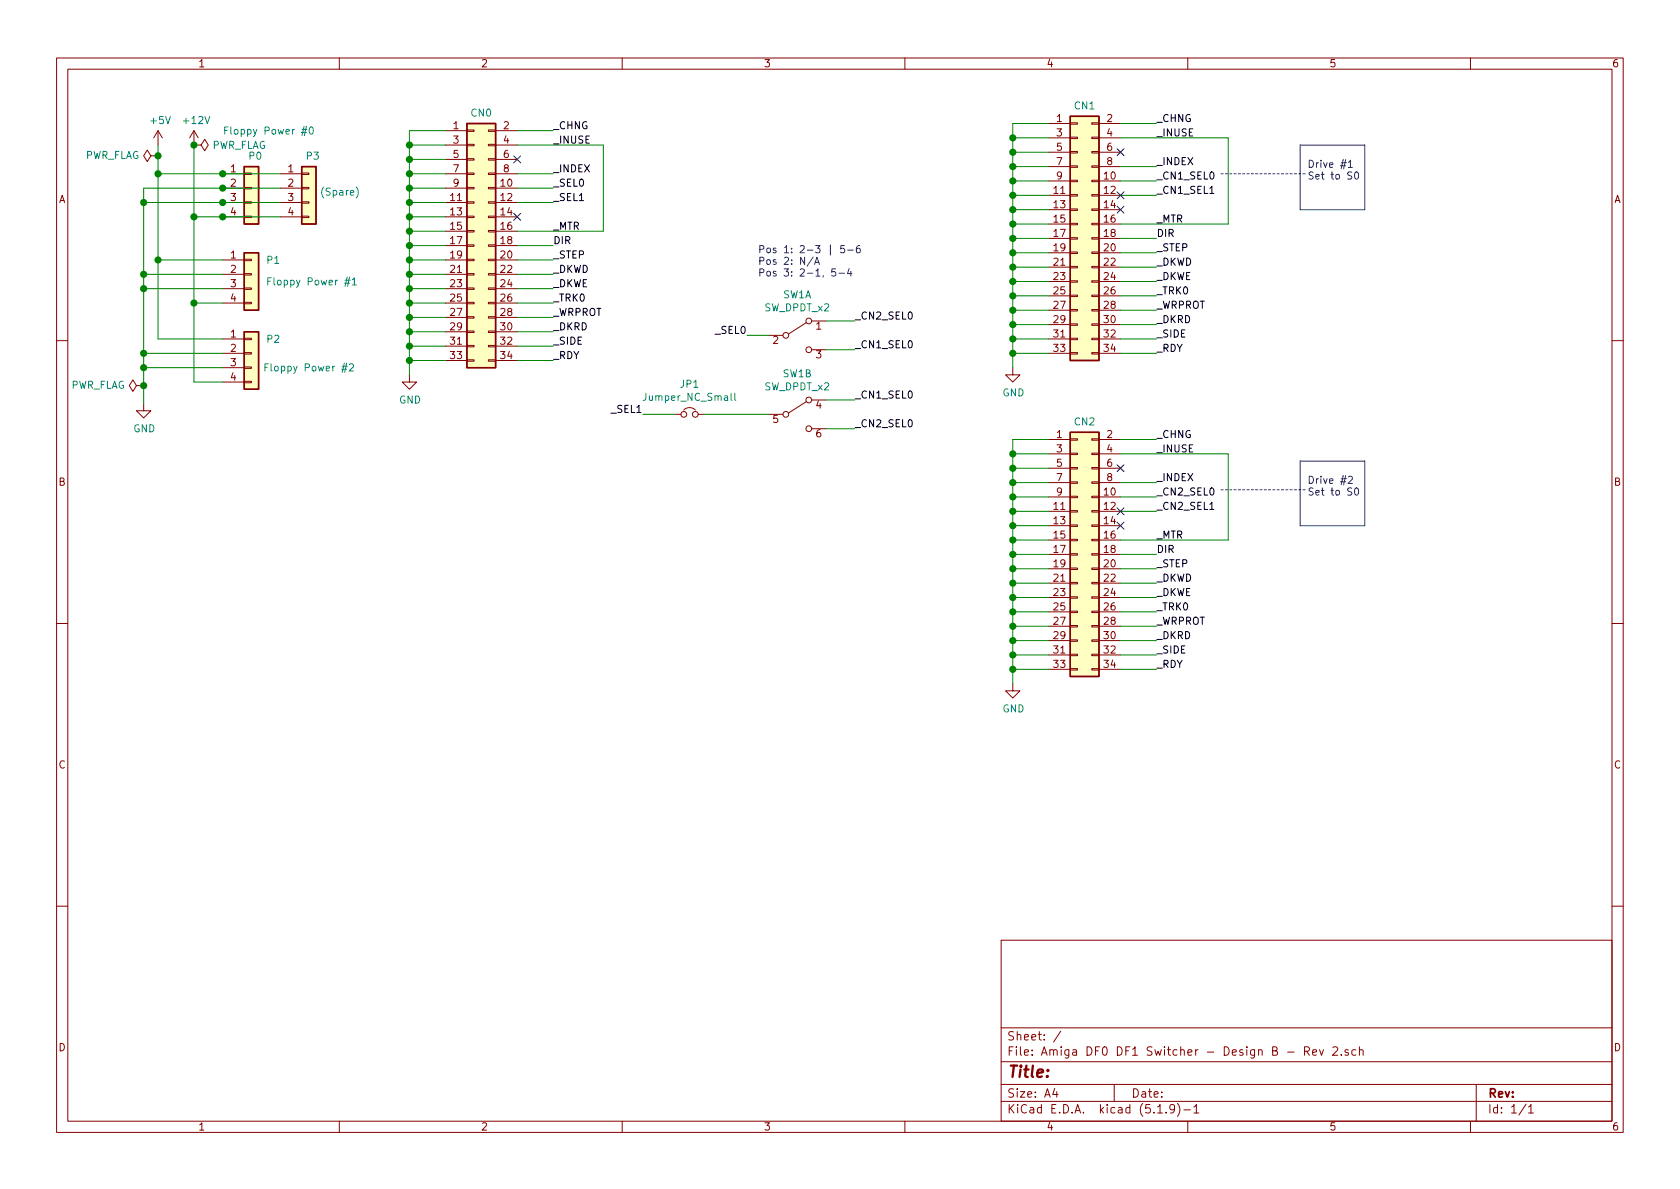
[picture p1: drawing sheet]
EESchema Schematic File Version 4
EELAYER 30 0
EELAYER END
$Descr A4 11693 8268
encoding utf-8
Sheet 1 1
Title ""
Date ""
Rev ""
Comp ""
Comment1 ""
Comment2 ""
Comment3 ""
Comment4 ""
$EndDescr
$Comp
L Connector_Generic:Conn_02x17_Odd_Even CN0
U 1 1
P 3300 1700
F 0 "CN0" H 3350 2625 50  0000 C CNN
F 1 "Conn_02x17_Odd_Even" H 3350 2626 50  0001 C CNN
F 2 "Connector_PinSocket_2.54mm:PinSocket_2x17_P2.54mm_Vertical" H 3300 1700 50  0001 C CNN
F 3 "~" H 3300 1700 50  0001 C CNN
	1    3300 1700
	1    0    0    -1  
$EndComp
$Comp
L Connector_Generic:Conn_01x04 P0
U 1 1
P 1750 1300
F 0 "P0" H 1725 1525 50  0000 L CNN
F 1 "Floppy Power #0" H 1550 1700 50  0000 L CNN
F 2 "Connector_PinSocket_2.54mm:PinSocket_1x04_P2.54mm_Vertical" H 1750 1300 50  0001 C CNN
F 3 "~" H 1750 1300 50  0001 C CNN
	1    1750 1300
	1    0    0    -1  
$EndComp
$Comp
L power:GND #PWR0101
U 1 1
P 1000 2800
F 0 "#PWR0101" H 1000 2550 50  0001 C CNN
F 1 "GND" H 1005 2627 50  0000 C CNN
F 2 "" H 1000 2800 50  0001 C CNN
F 3 "" H 1000 2800 50  0001 C CNN
	1    1000 2800
	1    0    0    -1  
$EndComp
Wire Wire Line
	3100 900  2850 900 
Wire Wire Line
	2850 900  2850 1000
Wire Wire Line
	3100 2500 2850 2500
Wire Wire Line
	3100 2400 2850 2400
Connection ~ 2850 2400
Wire Wire Line
	2850 2400 2850 2500
Wire Wire Line
	3100 2300 2850 2300
Connection ~ 2850 2300
Wire Wire Line
	2850 2300 2850 2400
Wire Wire Line
	3100 2200 2850 2200
Connection ~ 2850 2200
Wire Wire Line
	2850 2200 2850 2300
Wire Wire Line
	3100 2100 2850 2100
Connection ~ 2850 2100
Wire Wire Line
	2850 2100 2850 2200
Wire Wire Line
	3100 2000 2850 2000
Connection ~ 2850 2000
Wire Wire Line
	2850 2000 2850 2100
Wire Wire Line
	3100 1900 2850 1900
Connection ~ 2850 1900
Wire Wire Line
	2850 1900 2850 2000
Wire Wire Line
	3100 1800 2850 1800
Connection ~ 2850 1800
Wire Wire Line
	2850 1800 2850 1900
Wire Wire Line
	3100 1700 2850 1700
Connection ~ 2850 1700
Wire Wire Line
	2850 1700 2850 1800
Wire Wire Line
	3100 1600 2850 1600
Connection ~ 2850 1600
Wire Wire Line
	2850 1600 2850 1700
Wire Wire Line
	3100 1500 2850 1500
Connection ~ 2850 1500
Wire Wire Line
	2850 1500 2850 1600
Wire Wire Line
	3100 1400 2850 1400
Connection ~ 2850 1400
Wire Wire Line
	2850 1400 2850 1500
Wire Wire Line
	3100 1300 2850 1300
Connection ~ 2850 1300
Wire Wire Line
	2850 1300 2850 1400
Wire Wire Line
	3100 1200 2850 1200
Connection ~ 2850 1200
Wire Wire Line
	2850 1200 2850 1300
Wire Wire Line
	3100 1100 2850 1100
Connection ~ 2850 1100
Wire Wire Line
	2850 1100 2850 1200
Wire Wire Line
	3100 1000 2850 1000
Connection ~ 2850 1000
Wire Wire Line
	2850 1000 2850 1100
NoConn ~ 3600 1100
NoConn ~ 3600 1500
Wire Wire Line
	3600 1200 3850 1200
Text Label 3850 1200 0    50   ~ 0
_INDEX
Text Label 3850 1300 0    50   ~ 0
_SEL0
Text Label 3850 900  0    50   ~ 0
_CHNG
Text Label 3850 2500 0    50   ~ 0
_RDY
Text Label 3850 1700 0    50   ~ 0
DIR
Text Label 3850 1800 0    50   ~ 0
_STEP
Text Label 3850 1900 0    50   ~ 0
_DKWD
Text Label 3850 2000 0    50   ~ 0
_DKWE
Text Label 3850 2100 0    50   ~ 0
_TRK0
Text Label 3850 2200 0    50   ~ 0
_WRPROT
Text Label 3850 2300 0    50   ~ 0
_DKRD
Text Label 3850 2400 0    50   ~ 0
_SIDE
Text Label 3850 1400 0    50   ~ 0
_SEL1
Text Label 3850 1000 0    50   ~ 0
_INUSE
Wire Wire Line
	3600 900  3850 900 
Wire Wire Line
	3600 1300 3850 1300
Wire Wire Line
	3600 1400 3850 1400
Wire Wire Line
	3600 1700 3850 1700
Wire Wire Line
	3600 1800 3850 1800
Wire Wire Line
	3600 1900 3850 1900
Wire Wire Line
	3600 2000 3850 2000
Wire Wire Line
	3600 2100 3850 2100
Wire Wire Line
	3600 2200 3850 2200
Wire Wire Line
	3600 2300 3850 2300
Wire Wire Line
	3600 2400 3850 2400
Wire Wire Line
	3600 2500 3850 2500
$Comp
L power:GND #PWR0102
U 1 1
P 2850 2600
F 0 "#PWR0102" H 2850 2350 50  0001 C CNN
F 1 "GND" H 2855 2427 50  0000 C CNN
F 2 "" H 2850 2600 50  0001 C CNN
F 3 "" H 2850 2600 50  0001 C CNN
	1    2850 2600
	1    0    0    -1  
$EndComp
Wire Wire Line
	2850 2500 2850 2600
Connection ~ 2850 2500
Text Label 3850 1600 0    50   ~ 0
_MTR
$Comp
L Connector_Generic:Conn_01x04 P1
U 1 1
P 1750 1900
F 0 "P1" H 1850 2000 50  0000 L CNN
F 1 "Floppy Power #1" H 1850 1850 50  0000 L CNN
F 2 "Connector_PinHeader_2.54mm:PinHeader_1x04_P2.54mm_Vertical" H 1750 1900 50  0001 C CNN
F 3 "~" H 1750 1900 50  0001 C CNN
	1    1750 1900
	1    0    0    -1  
$EndComp
$Comp
L Connector_Generic:Conn_01x04 P2
U 1 1
P 1750 2450
F 0 "P2" H 1850 2550 50  0000 L CNN
F 1 "Floppy Power #2" H 1830 2351 50  0000 L CNN
F 2 "Connector_PinHeader_2.54mm:PinHeader_1x04_P2.54mm_Vertical" H 1750 2450 50  0001 C CNN
F 3 "~" H 1750 2450 50  0001 C CNN
	1    1750 2450
	1    0    0    -1  
$EndComp
$Comp
L power:+5V #PWR0103
U 1 1
P 1100 1000
F 0 "#PWR0103" H 1100 850 50  0001 C CNN
F 1 "+5V" H 1115 1173 50  0000 C CNN
F 2 "" H 1100 1000 50  0001 C CNN
F 3 "" H 1100 1000 50  0001 C CNN
	1    1100 1000
	1    0    0    -1  
$EndComp
$Comp
L power:+12V #PWR0104
U 1 1
P 1350 1000
F 0 "#PWR0104" H 1350 850 50  0001 C CNN
F 1 "+12V" H 1365 1173 50  0000 C CNN
F 2 "" H 1350 1000 50  0001 C CNN
F 3 "" H 1350 1000 50  0001 C CNN
	1    1350 1000
	1    0    0    -1  
$EndComp
Wire Wire Line
	1100 1000 1100 1075
Wire Wire Line
	1100 1200 1550 1200
Wire Wire Line
	1350 1000 1350 1500
Wire Wire Line
	1350 1500 1550 1500
Wire Wire Line
	1550 1400 1000 1400
Wire Wire Line
	1000 1400 1000 1900
Wire Wire Line
	1550 1300 1000 1300
Wire Wire Line
	1000 1300 1000 1400
Connection ~ 1000 1400
Wire Wire Line
	1550 2550 1000 2550
Connection ~ 1000 2550
Wire Wire Line
	1000 2550 1000 2675
Wire Wire Line
	1550 2450 1000 2450
Connection ~ 1000 2450
Wire Wire Line
	1000 2450 1000 2550
Wire Wire Line
	1550 2000 1000 2000
Connection ~ 1000 2000
Wire Wire Line
	1000 2000 1000 2450
Wire Wire Line
	1550 1900 1000 1900
Connection ~ 1000 1900
Wire Wire Line
	1000 1900 1000 2000
Wire Wire Line
	1550 1800 1100 1800
Wire Wire Line
	1100 1800 1100 1200
Connection ~ 1100 1200
Wire Wire Line
	1550 2350 1100 2350
Wire Wire Line
	1100 2350 1100 1800
Connection ~ 1100 1800
Wire Wire Line
	1550 2100 1350 2100
Wire Wire Line
	1350 2100 1350 1500
Connection ~ 1350 1500
Wire Wire Line
	1550 2650 1350 2650
Wire Wire Line
	1350 2650 1350 2100
Connection ~ 1350 2100
$Comp
L Connector_Generic:Conn_02x17_Odd_Even CN1
U 1 1
P 7500 1650
F 0 "CN1" H 7550 2575 50  0000 C CNN
F 1 "Conn_02x17_Odd_Even" H 7550 2576 50  0001 C CNN
F 2 "Connector_PinHeader_2.54mm:PinHeader_2x17_P2.54mm_Vertical" H 7500 1650 50  0001 C CNN
F 3 "~" H 7500 1650 50  0001 C CNN
	1    7500 1650
	1    0    0    -1  
$EndComp
Wire Wire Line
	7300 850  7050 850 
Wire Wire Line
	7050 850  7050 950 
Wire Wire Line
	7300 2450 7050 2450
Wire Wire Line
	7300 2350 7050 2350
Connection ~ 7050 2350
Wire Wire Line
	7050 2350 7050 2450
Wire Wire Line
	7300 2250 7050 2250
Connection ~ 7050 2250
Wire Wire Line
	7050 2250 7050 2350
Wire Wire Line
	7300 2150 7050 2150
Connection ~ 7050 2150
Wire Wire Line
	7050 2150 7050 2250
Wire Wire Line
	7300 2050 7050 2050
Connection ~ 7050 2050
Wire Wire Line
	7050 2050 7050 2150
Wire Wire Line
	7300 1950 7050 1950
Connection ~ 7050 1950
Wire Wire Line
	7050 1950 7050 2050
Wire Wire Line
	7300 1850 7050 1850
Connection ~ 7050 1850
Wire Wire Line
	7050 1850 7050 1950
Wire Wire Line
	7300 1750 7050 1750
Connection ~ 7050 1750
Wire Wire Line
	7050 1750 7050 1850
Wire Wire Line
	7300 1650 7050 1650
Connection ~ 7050 1650
Wire Wire Line
	7050 1650 7050 1750
Wire Wire Line
	7300 1550 7050 1550
Connection ~ 7050 1550
Wire Wire Line
	7050 1550 7050 1650
Wire Wire Line
	7300 1450 7050 1450
Connection ~ 7050 1450
Wire Wire Line
	7050 1450 7050 1550
Wire Wire Line
	7300 1350 7050 1350
Connection ~ 7050 1350
Wire Wire Line
	7050 1350 7050 1450
Wire Wire Line
	7300 1250 7050 1250
Connection ~ 7050 1250
Wire Wire Line
	7050 1250 7050 1350
Wire Wire Line
	7300 1150 7050 1150
Connection ~ 7050 1150
Wire Wire Line
	7050 1150 7050 1250
Wire Wire Line
	7300 1050 7050 1050
Connection ~ 7050 1050
Wire Wire Line
	7050 1050 7050 1150
Wire Wire Line
	7300 950  7050 950 
Connection ~ 7050 950 
Wire Wire Line
	7050 950  7050 1050
NoConn ~ 7800 1050
NoConn ~ 7800 1450
Wire Wire Line
	7800 1150 8050 1150
Text Label 8050 1150 0    50   ~ 0
_INDEX
Text Label 8050 1250 0    50   ~ 0
_CN1_SEL0
Text Label 8050 850  0    50   ~ 0
_CHNG
Text Label 8050 2450 0    50   ~ 0
_RDY
Text Label 8050 1650 0    50   ~ 0
DIR
Text Label 8050 1750 0    50   ~ 0
_STEP
Text Label 8050 1850 0    50   ~ 0
_DKWD
Text Label 8050 1950 0    50   ~ 0
_DKWE
Text Label 8050 2050 0    50   ~ 0
_TRK0
Text Label 8050 2150 0    50   ~ 0
_WRPROT
Text Label 8050 2250 0    50   ~ 0
_DKRD
Text Label 8050 2350 0    50   ~ 0
_SIDE
Text Label 8050 1350 0    50   ~ 0
_CN1_SEL1
Text Label 8050 950  0    50   ~ 0
_INUSE
Wire Wire Line
	7800 850  8050 850 
Wire Wire Line
	7800 1250 8050 1250
Wire Wire Line
	7800 1350 8050 1350
Wire Wire Line
	7800 1650 8050 1650
Wire Wire Line
	7800 1750 8050 1750
Wire Wire Line
	7800 1850 8050 1850
Wire Wire Line
	7800 1950 8050 1950
Wire Wire Line
	7800 2050 8050 2050
Wire Wire Line
	7800 2150 8050 2150
Wire Wire Line
	7800 2250 8050 2250
Wire Wire Line
	7800 2350 8050 2350
Wire Wire Line
	7800 2450 8050 2450
$Comp
L power:GND #PWR0105
U 1 1
P 7050 2550
F 0 "#PWR0105" H 7050 2300 50  0001 C CNN
F 1 "GND" H 7055 2377 50  0000 C CNN
F 2 "" H 7050 2550 50  0001 C CNN
F 3 "" H 7050 2550 50  0001 C CNN
	1    7050 2550
	1    0    0    -1  
$EndComp
Wire Wire Line
	7050 2450 7050 2550
Connection ~ 7050 2450
Text Label 8050 1550 0    50   ~ 0
_MTR
$Comp
L Connector_Generic:Conn_02x17_Odd_Even CN2
U 1 1
P 7500 3850
F 0 "CN2" H 7550 4775 50  0000 C CNN
F 1 "Conn_02x17_Odd_Even" H 7550 4776 50  0001 C CNN
F 2 "Connector_PinHeader_2.54mm:PinHeader_2x17_P2.54mm_Vertical" H 7500 3850 50  0001 C CNN
F 3 "~" H 7500 3850 50  0001 C CNN
	1    7500 3850
	1    0    0    -1  
$EndComp
Wire Wire Line
	7300 3050 7050 3050
Wire Wire Line
	7050 3050 7050 3150
Wire Wire Line
	7300 4650 7050 4650
Wire Wire Line
	7300 4550 7050 4550
Connection ~ 7050 4550
Wire Wire Line
	7050 4550 7050 4650
Wire Wire Line
	7300 4450 7050 4450
Connection ~ 7050 4450
Wire Wire Line
	7050 4450 7050 4550
Wire Wire Line
	7300 4350 7050 4350
Connection ~ 7050 4350
Wire Wire Line
	7050 4350 7050 4450
Wire Wire Line
	7300 4250 7050 4250
Connection ~ 7050 4250
Wire Wire Line
	7050 4250 7050 4350
Wire Wire Line
	7300 4150 7050 4150
Connection ~ 7050 4150
Wire Wire Line
	7050 4150 7050 4250
Wire Wire Line
	7300 4050 7050 4050
Connection ~ 7050 4050
Wire Wire Line
	7050 4050 7050 4150
Wire Wire Line
	7300 3950 7050 3950
Connection ~ 7050 3950
Wire Wire Line
	7050 3950 7050 4050
Wire Wire Line
	7300 3850 7050 3850
Connection ~ 7050 3850
Wire Wire Line
	7050 3850 7050 3950
Wire Wire Line
	7300 3750 7050 3750
Connection ~ 7050 3750
Wire Wire Line
	7050 3750 7050 3850
Wire Wire Line
	7300 3650 7050 3650
Connection ~ 7050 3650
Wire Wire Line
	7050 3650 7050 3750
Wire Wire Line
	7300 3550 7050 3550
Connection ~ 7050 3550
Wire Wire Line
	7050 3550 7050 3650
Wire Wire Line
	7300 3450 7050 3450
Connection ~ 7050 3450
Wire Wire Line
	7050 3450 7050 3550
Wire Wire Line
	7300 3350 7050 3350
Connection ~ 7050 3350
Wire Wire Line
	7050 3350 7050 3450
Wire Wire Line
	7300 3250 7050 3250
Connection ~ 7050 3250
Wire Wire Line
	7050 3250 7050 3350
Wire Wire Line
	7300 3150 7050 3150
Connection ~ 7050 3150
Wire Wire Line
	7050 3150 7050 3250
NoConn ~ 7800 3250
NoConn ~ 7800 3650
Wire Wire Line
	7800 3350 8050 3350
Text Label 8050 3350 0    50   ~ 0
_INDEX
Text Label 8050 3450 0    50   ~ 0
_CN2_SEL0
Text Label 8050 3050 0    50   ~ 0
_CHNG
Text Label 8050 4650 0    50   ~ 0
_RDY
Text Label 8050 3850 0    50   ~ 0
DIR
Text Label 8050 3950 0    50   ~ 0
_STEP
Text Label 8050 4050 0    50   ~ 0
_DKWD
Text Label 8050 4150 0    50   ~ 0
_DKWE
Text Label 8050 4250 0    50   ~ 0
_TRK0
Text Label 8050 4350 0    50   ~ 0
_WRPROT
Text Label 8050 4450 0    50   ~ 0
_DKRD
Text Label 8050 4550 0    50   ~ 0
_SIDE
Text Label 8050 3550 0    50   ~ 0
_CN2_SEL1
Text Label 8050 3150 0    50   ~ 0
_INUSE
Wire Wire Line
	7800 3050 8050 3050
Wire Wire Line
	7800 3450 8050 3450
Wire Wire Line
	7800 3550 8050 3550
Wire Wire Line
	7800 3850 8050 3850
Wire Wire Line
	7800 3950 8050 3950
Wire Wire Line
	7800 4050 8050 4050
Wire Wire Line
	7800 4150 8050 4150
Wire Wire Line
	7800 4250 8050 4250
Wire Wire Line
	7800 4350 8050 4350
Wire Wire Line
	7800 4450 8050 4450
Wire Wire Line
	7800 4550 8050 4550
Wire Wire Line
	7800 4650 8050 4650
$Comp
L power:GND #PWR0106
U 1 1
P 7050 4750
F 0 "#PWR0106" H 7050 4500 50  0001 C CNN
F 1 "GND" H 7055 4577 50  0000 C CNN
F 2 "" H 7050 4750 50  0001 C CNN
F 3 "" H 7050 4750 50  0001 C CNN
	1    7050 4750
	1    0    0    -1  
$EndComp
Wire Wire Line
	7050 4650 7050 4750
Connection ~ 7050 4650
Text Label 8050 3750 0    50   ~ 0
_MTR
Wire Wire Line
	3600 1000 4200 1000
Wire Wire Line
	3600 1600 4200 1600
Wire Wire Line
	7800 1550 8550 1550
Wire Wire Line
	7800 950  8550 950 
Wire Wire Line
	7800 3750 8550 3750
Wire Wire Line
	7800 3150 8550 3150
Wire Wire Line
	4200 1000 4200 1600
Wire Wire Line
	8550 950  8550 1550
Wire Wire Line
	8550 3150 8550 3750
Wire Notes Line style solid
	9050 1000 9500 1000
Wire Notes Line style solid
	9500 1000 9500 1450
Wire Notes Line style solid
	9500 1450 9050 1450
Wire Notes Line style solid
	9050 1450 9050 1000
Text Notes 9100 1250 0    50   ~ 0
Drive #1\nSet to S0
Wire Notes Line
	8500 1200 9100 1200
Wire Notes Line style solid
	9050 3200 9500 3200
Wire Notes Line style solid
	9500 3200 9500 3650
Wire Notes Line style solid
	9500 3650 9050 3650
Wire Notes Line style solid
	9050 3650 9050 3200
Text Notes 9100 3450 0    50   ~ 0
Drive #2\nSet to S0
Wire Notes Line
	8500 3400 9100 3400
Text Notes 5275 1925 0    50   ~ 0
Pos 1: 2-3 | 5-6\nPos 2: N/A\nPos 3: 2-1, 5-4
$Comp
L Switch:SW_DPDT_x2 SW1
U 2 1
P 5550 2875
F 0 "SW1" H 5550 3160 50  0000 C CNN
F 1 "SW_DPDT_x2" H 5550 3069 50  0000 C CNN
F 2 "solarmon_library:PinHeader_2x03_P2.54mm_Vertical_DPDT" H 5550 2875 50  0001 C CNN
F 3 "~" H 5550 2875 50  0001 C CNN
	2    5550 2875
	1    0    0    -1  
$EndComp
$Comp
L Switch:SW_DPDT_x2 SW1
U 1 1
P 5550 2325
F 0 "SW1" H 5550 2610 50  0000 C CNN
F 1 "SW_DPDT_x2" H 5550 2519 50  0000 C CNN
F 2 "solarmon_library:PinHeader_2x03_P2.54mm_Vertical_DPDT" H 5550 2325 50  0001 C CNN
F 3 "~" H 5550 2325 50  0001 C CNN
	1    5550 2325
	1    0    0    -1  
$EndComp
Text Label 5200 2325 2    50   ~ 0
_SEL0
Wire Wire Line
	5200 2325 5350 2325
Text Label 5950 2425 0    50   ~ 0
_CN1_SEL0
Text Label 5950 2225 0    50   ~ 0
_CN2_SEL0
Text Label 5950 2775 0    50   ~ 0
_CN1_SEL0
Text Label 5950 2975 0    50   ~ 0
_CN2_SEL0
Wire Wire Line
	5950 2225 5750 2225
Wire Wire Line
	5950 2425 5750 2425
Wire Wire Line
	5950 2775 5750 2775
Wire Wire Line
	5950 2975 5750 2975
$Comp
L Connector_Generic:Conn_01x04 P3
U 1 1
P 2150 1300
F 0 "P3" H 2125 1525 50  0000 L CNN
F 1 "(Spare)" H 2225 1275 50  0000 L CNN
F 2 "Connector_PinHeader_2.54mm:PinHeader_1x04_P2.54mm_Vertical" H 2150 1300 50  0001 C CNN
F 3 "~" H 2150 1300 50  0001 C CNN
	1    2150 1300
	1    0    0    -1  
$EndComp
Wire Wire Line
	1950 1200 1550 1200
Connection ~ 1550 1200
Wire Wire Line
	1950 1300 1550 1300
Connection ~ 1550 1300
Wire Wire Line
	1950 1400 1550 1400
Connection ~ 1550 1400
Wire Wire Line
	1950 1500 1550 1500
Connection ~ 1550 1500
$Comp
L power:PWR_FLAG #FLG0101
U 1 1
P 1100 1075
F 0 "#FLG0101" H 1100 1150 50  0001 C CNN
F 1 "PWR_FLAG" V 1100 1202 50  0000 L CNN
F 2 "" H 1100 1075 50  0001 C CNN
F 3 "~" H 1100 1075 50  0001 C CNN
	1    1100 1075
	0    -1   -1   0   
$EndComp
Connection ~ 1100 1075
Wire Wire Line
	1100 1075 1100 1200
$Comp
L power:PWR_FLAG #FLG0102
U 1 1
P 1350 1000
F 0 "#FLG0102" H 1350 1075 50  0001 C CNN
F 1 "PWR_FLAG" V 1350 1128 50  0000 L CNN
F 2 "" H 1350 1000 50  0001 C CNN
F 3 "~" H 1350 1000 50  0001 C CNN
	1    1350 1000
	0    1    1    0   
$EndComp
Connection ~ 1350 1000
$Comp
L power:PWR_FLAG #FLG0103
U 1 1
P 1000 2675
F 0 "#FLG0103" H 1000 2750 50  0001 C CNN
F 1 "PWR_FLAG" V 1000 2802 50  0000 L CNN
F 2 "" H 1000 2675 50  0001 C CNN
F 3 "~" H 1000 2675 50  0001 C CNN
	1    1000 2675
	0    -1   -1   0   
$EndComp
Connection ~ 1000 2675
Wire Wire Line
	1000 2675 1000 2800
NoConn ~ 7800 1350
NoConn ~ 7800 3550
Text Label 4475 2875 2    50   ~ 0
_SEL1
$Comp
L Device:Jumper_NC_Small JP1
U 1 1
P 4800 2875
F 0 "JP1" H 4800 3087 50  0000 C CNN
F 1 "Jumper_NC_Small" H 4800 2996 50  0000 C CNN
F 2 "Connector_PinHeader_2.54mm:PinHeader_1x02_P2.54mm_Vertical" H 4800 2875 50  0001 C CNN
F 3 "~" H 4800 2875 50  0001 C CNN
	1    4800 2875
	1    0    0    -1  
$EndComp
Wire Wire Line
	4475 2875 4700 2875
Wire Wire Line
	4900 2875 5350 2875
$EndSCHEMATC
